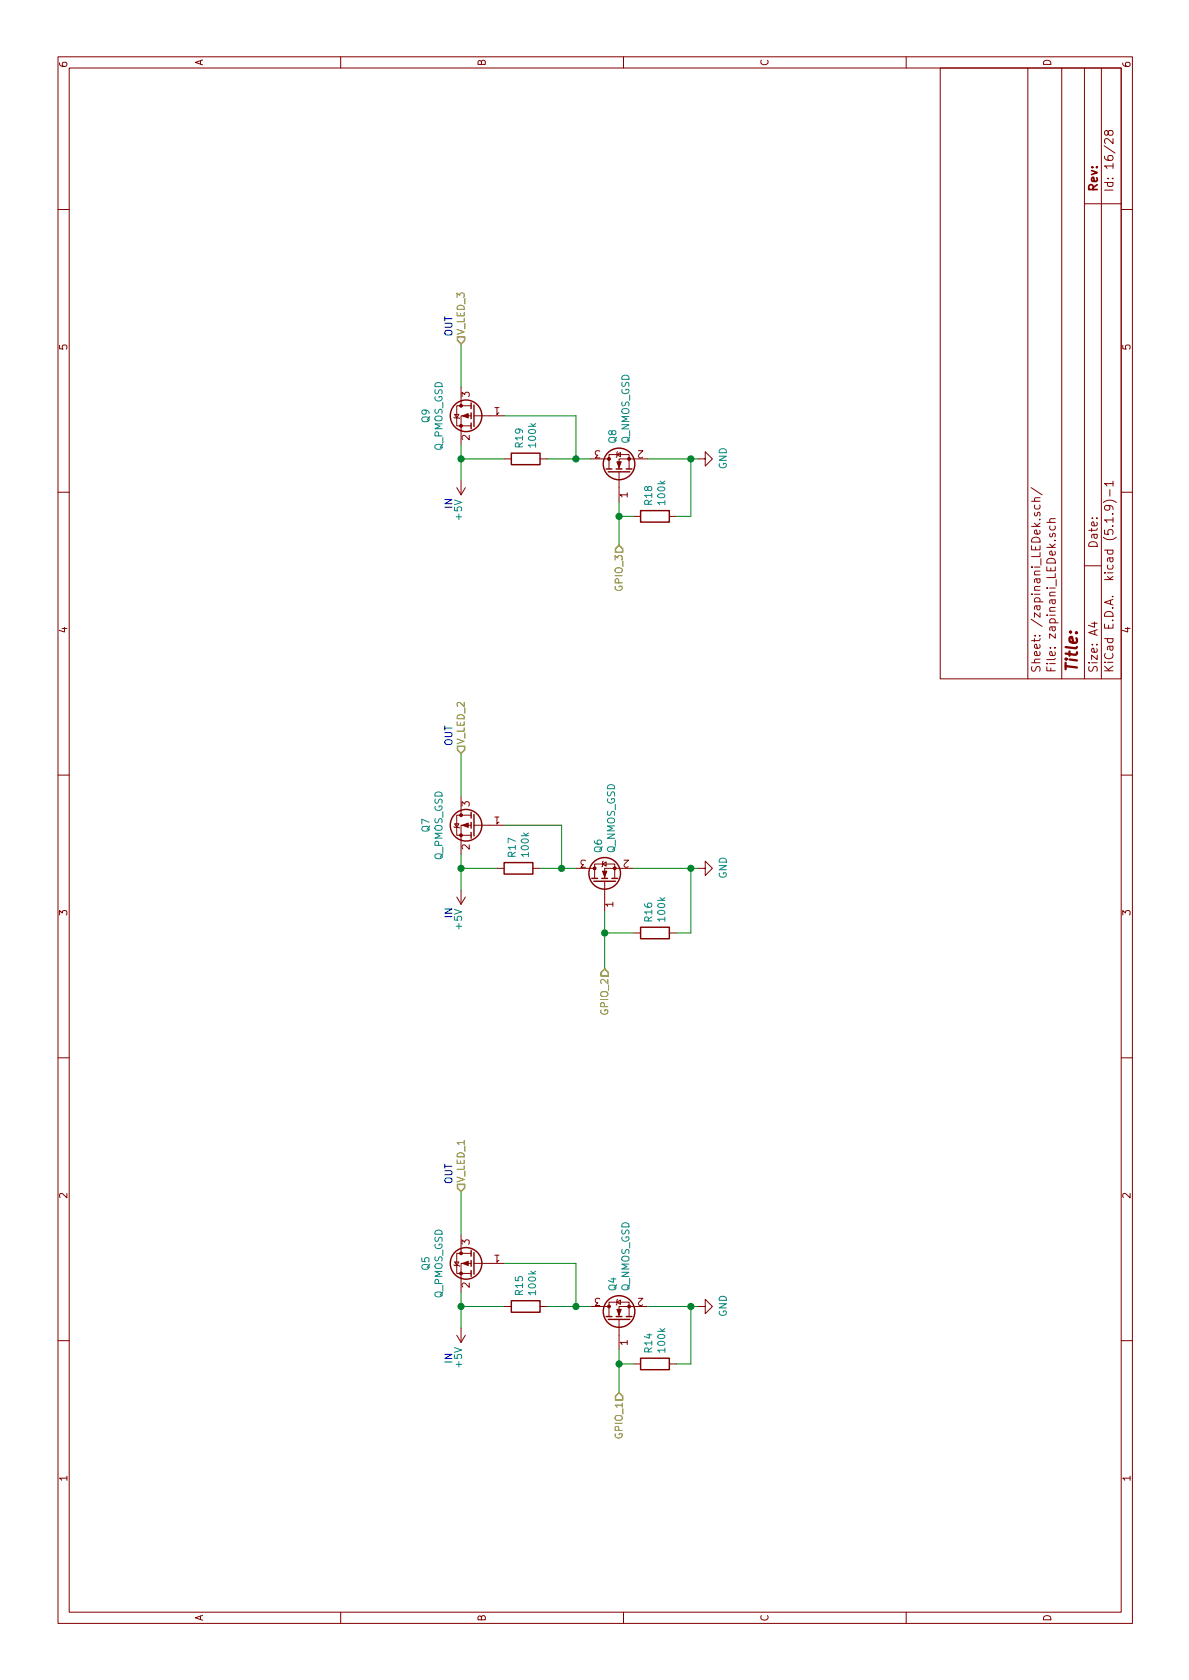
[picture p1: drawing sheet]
EESchema Schematic File Version 4
EELAYER 30 0
EELAYER END
$Descr A4 11693 8268
encoding utf-8
Sheet 16 28
Title ""
Date ""
Rev ""
Comp ""
Comment1 ""
Comment2 ""
Comment3 ""
Comment4 ""
$EndDescr
Text HLabel 3400 3200 2    50   Input ~ 0
V_LED_1
Text HLabel 2000 4300 0    50   Input ~ 0
GPIO_1
$Comp
L Device:R R?
U 1 1
P 2600 3650
AR Path="/5F8EC656" Ref="R?"  Part="1" 
AR Path="/5F7BA54B/5F8EC656" Ref="R15"  Part="1" 
AR Path="/5F7BA54B/5F7BCB45/5F8EC656" Ref="R?"  Part="1" 
AR Path="/5F7BA54B/5F7BCBA6/5F8EC656" Ref="R?"  Part="1" 
AR Path="/5F7BA54B/5F7BCC0A/5F8EC656" Ref="R?"  Part="1" 
AR Path="/5F7BA54B/5F7BCC69/5F8EC656" Ref="R?"  Part="1" 
F 0 "R15" H 2670 3696 50  0000 L CNN
F 1 "100k" H 2670 3605 50  0000 L CNN
F 2 "Resistor_SMD:R_0402_1005Metric" V 2530 3650 50  0001 C CNN
F 3 "~" H 2600 3650 50  0001 C CNN
F 4 "C25741" H 2600 3650 50  0001 C CNN "LCSC"
F 5 "0;0;0" H 2600 3650 50  0001 C CNN "JLCPCB_CORRECTION"
	1    2600 3650
	1    0    0    -1  
$EndComp
Wire Wire Line
	2450 3200 2600 3200
Wire Wire Line
	3100 3200 3400 3200
Text Notes 2200 3150 0    50   ~ 0
IN\n
Text Notes 3450 3150 0    50   ~ 0
OUT\n
Text HLabel 6450 3200 2    50   Input ~ 0
V_LED_2
Text HLabel 4950 4200 0    50   Input ~ 0
GPIO_2
Wire Wire Line
	5500 3200 5650 3200
Wire Wire Line
	6150 3200 6450 3200
Text Notes 5300 3150 0    50   ~ 0
IN\n
Text Notes 6500 3150 0    50   ~ 0
OUT\n
$Comp
L Device:R R?
U 1 1
P 5650 3600
AR Path="/5F8ECA6B" Ref="R?"  Part="1" 
AR Path="/5F7BA54B/5F8ECA6B" Ref="R17"  Part="1" 
AR Path="/5F7BA54B/5F7BCB45/5F8ECA6B" Ref="R?"  Part="1" 
AR Path="/5F7BA54B/5F7BCBA6/5F8ECA6B" Ref="R?"  Part="1" 
AR Path="/5F7BA54B/5F7BCC0A/5F8ECA6B" Ref="R?"  Part="1" 
AR Path="/5F7BA54B/5F7BCC69/5F8ECA6B" Ref="R?"  Part="1" 
F 0 "R17" H 5720 3646 50  0000 L CNN
F 1 "100k" H 5720 3555 50  0000 L CNN
F 2 "Resistor_SMD:R_0402_1005Metric" V 5580 3600 50  0001 C CNN
F 3 "~" H 5650 3600 50  0001 C CNN
F 4 "C25741" H 5650 3600 50  0001 C CNN "LCSC"
F 5 "0;0;0" H 5650 3600 50  0001 C CNN "JLCPCB_CORRECTION"
	1    5650 3600
	1    0    0    -1  
$EndComp
Wire Wire Line
	2900 4000 2600 4000
Wire Wire Line
	2600 4000 2600 3800
Wire Wire Line
	2900 3500 2900 4000
Wire Wire Line
	2600 3500 2600 3200
Connection ~ 2600 3200
Wire Wire Line
	2600 3200 2700 3200
$Comp
L power:GND #PWR0132
U 1 1
P 2600 4850
F 0 "#PWR0132" H 2600 4600 50  0001 C CNN
F 1 "GND" H 2605 4677 50  0000 C CNN
F 2 "" H 2600 4850 50  0001 C CNN
F 3 "" H 2600 4850 50  0001 C CNN
	1    2600 4850
	1    0    0    -1  
$EndComp
Wire Wire Line
	2600 4500 2600 4800
Wire Wire Line
	2600 4100 2600 4000
Connection ~ 2600 4000
Wire Wire Line
	2300 4300 2200 4300
$Comp
L Device:R R?
U 1 1
P 2200 4550
AR Path="/5FB73A34" Ref="R?"  Part="1" 
AR Path="/5F7BA54B/5FB73A34" Ref="R14"  Part="1" 
AR Path="/5F7BA54B/5F7BCB45/5FB73A34" Ref="R?"  Part="1" 
AR Path="/5F7BA54B/5F7BCBA6/5FB73A34" Ref="R?"  Part="1" 
AR Path="/5F7BA54B/5F7BCC0A/5FB73A34" Ref="R?"  Part="1" 
AR Path="/5F7BA54B/5F7BCC69/5FB73A34" Ref="R?"  Part="1" 
F 0 "R14" H 2270 4596 50  0000 L CNN
F 1 "100k" H 2270 4505 50  0000 L CNN
F 2 "Resistor_SMD:R_0402_1005Metric" V 2130 4550 50  0001 C CNN
F 3 "~" H 2200 4550 50  0001 C CNN
F 4 "C25741" H 2200 4550 50  0001 C CNN "LCSC"
F 5 "0;0;0" H 2200 4550 50  0001 C CNN "JLCPCB_CORRECTION"
	1    2200 4550
	1    0    0    -1  
$EndComp
Wire Wire Line
	2200 4400 2200 4300
Connection ~ 2200 4300
Wire Wire Line
	2200 4300 2000 4300
Wire Wire Line
	2200 4700 2200 4800
Wire Wire Line
	2200 4800 2600 4800
Connection ~ 2600 4800
Wire Wire Line
	2600 4800 2600 4850
Wire Wire Line
	5950 3900 5650 3900
Wire Wire Line
	5650 3900 5650 3750
Wire Wire Line
	5950 3500 5950 3900
Wire Wire Line
	5650 3450 5650 3200
Connection ~ 5650 3200
Wire Wire Line
	5650 3200 5750 3200
$Comp
L Device:R R?
U 1 1
P 5200 4550
AR Path="/5FB74D0A" Ref="R?"  Part="1" 
AR Path="/5F7BA54B/5FB74D0A" Ref="R16"  Part="1" 
AR Path="/5F7BA54B/5F7BCB45/5FB74D0A" Ref="R?"  Part="1" 
AR Path="/5F7BA54B/5F7BCBA6/5FB74D0A" Ref="R?"  Part="1" 
AR Path="/5F7BA54B/5F7BCC0A/5FB74D0A" Ref="R?"  Part="1" 
AR Path="/5F7BA54B/5F7BCC69/5FB74D0A" Ref="R?"  Part="1" 
F 0 "R16" H 5270 4596 50  0000 L CNN
F 1 "100k" H 5270 4505 50  0000 L CNN
F 2 "Resistor_SMD:R_0402_1005Metric" V 5130 4550 50  0001 C CNN
F 3 "~" H 5200 4550 50  0001 C CNN
F 4 "C25741" H 5200 4550 50  0001 C CNN "LCSC"
F 5 "0;0;0" H 5200 4550 50  0001 C CNN "JLCPCB_CORRECTION"
	1    5200 4550
	1    0    0    -1  
$EndComp
Wire Wire Line
	5650 4000 5650 3900
Connection ~ 5650 3900
Wire Wire Line
	5350 4200 5200 4200
Wire Wire Line
	5200 4400 5200 4200
Connection ~ 5200 4200
Wire Wire Line
	5200 4200 4950 4200
$Comp
L power:GND #PWR0133
U 1 1
P 5650 4850
F 0 "#PWR0133" H 5650 4600 50  0001 C CNN
F 1 "GND" H 5655 4677 50  0000 C CNN
F 2 "" H 5650 4850 50  0001 C CNN
F 3 "" H 5650 4850 50  0001 C CNN
	1    5650 4850
	1    0    0    -1  
$EndComp
Wire Wire Line
	5650 4850 5650 4800
Wire Wire Line
	5200 4700 5200 4800
Wire Wire Line
	5200 4800 5650 4800
Connection ~ 5650 4800
Wire Wire Line
	5650 4800 5650 4400
Text HLabel 9300 3200 2    50   Input ~ 0
V_LED_3
Text HLabel 7900 4300 0    50   Input ~ 0
GPIO_3
$Comp
L Device:R R?
U 1 1
P 8500 3650
AR Path="/5FB8D0AF" Ref="R?"  Part="1" 
AR Path="/5F7BA54B/5FB8D0AF" Ref="R19"  Part="1" 
AR Path="/5F7BA54B/5F7BCB45/5FB8D0AF" Ref="R?"  Part="1" 
AR Path="/5F7BA54B/5F7BCBA6/5FB8D0AF" Ref="R?"  Part="1" 
AR Path="/5F7BA54B/5F7BCC0A/5FB8D0AF" Ref="R?"  Part="1" 
AR Path="/5F7BA54B/5F7BCC69/5FB8D0AF" Ref="R?"  Part="1" 
F 0 "R19" H 8570 3696 50  0000 L CNN
F 1 "100k" H 8570 3605 50  0000 L CNN
F 2 "Resistor_SMD:R_0402_1005Metric" V 8430 3650 50  0001 C CNN
F 3 "~" H 8500 3650 50  0001 C CNN
F 4 "C25741" H 8500 3650 50  0001 C CNN "LCSC"
F 5 "0;0;0" H 8500 3650 50  0001 C CNN "JLCPCB_CORRECTION"
	1    8500 3650
	1    0    0    -1  
$EndComp
Wire Wire Line
	9000 3200 9300 3200
Text Notes 8150 3150 0    50   ~ 0
IN\n
Text Notes 9350 3150 0    50   ~ 0
OUT\n
Wire Wire Line
	8800 4000 8500 4000
Wire Wire Line
	8500 4000 8500 3800
Wire Wire Line
	8800 3500 8800 4000
Wire Wire Line
	8500 3500 8500 3200
Connection ~ 8500 3200
Wire Wire Line
	8500 3200 8600 3200
$Comp
L power:GND #PWR0134
U 1 1
P 8500 4850
F 0 "#PWR0134" H 8500 4600 50  0001 C CNN
F 1 "GND" H 8505 4677 50  0000 C CNN
F 2 "" H 8500 4850 50  0001 C CNN
F 3 "" H 8500 4850 50  0001 C CNN
	1    8500 4850
	1    0    0    -1  
$EndComp
Wire Wire Line
	8500 4500 8500 4800
Wire Wire Line
	8500 4100 8500 4000
Connection ~ 8500 4000
Wire Wire Line
	8200 4300 8100 4300
$Comp
L Device:R R?
U 1 1
P 8100 4550
AR Path="/5FB8D0D7" Ref="R?"  Part="1" 
AR Path="/5F7BA54B/5FB8D0D7" Ref="R18"  Part="1" 
AR Path="/5F7BA54B/5F7BCB45/5FB8D0D7" Ref="R?"  Part="1" 
AR Path="/5F7BA54B/5F7BCBA6/5FB8D0D7" Ref="R?"  Part="1" 
AR Path="/5F7BA54B/5F7BCC0A/5FB8D0D7" Ref="R?"  Part="1" 
AR Path="/5F7BA54B/5F7BCC69/5FB8D0D7" Ref="R?"  Part="1" 
F 0 "R18" H 8170 4596 50  0000 L CNN
F 1 "100k" H 8170 4505 50  0000 L CNN
F 2 "Resistor_SMD:R_0402_1005Metric" V 8030 4550 50  0001 C CNN
F 3 "~" H 8100 4550 50  0001 C CNN
F 4 "C25741" H 8100 4550 50  0001 C CNN "LCSC"
F 5 "0;0;0" H 8100 4550 50  0001 C CNN "JLCPCB_CORRECTION"
	1    8100 4550
	1    0    0    -1  
$EndComp
Wire Wire Line
	8100 4400 8100 4300
Connection ~ 8100 4300
Wire Wire Line
	8100 4300 7900 4300
Wire Wire Line
	8100 4700 8100 4800
Wire Wire Line
	8100 4800 8500 4800
Connection ~ 8500 4800
Wire Wire Line
	8500 4800 8500 4850
$Comp
L power:+5V #PWR0131
U 1 1
P 2450 3200
F 0 "#PWR0131" H 2450 3050 50  0001 C CNN
F 1 "+5V" V 2465 3328 50  0000 L CNN
F 2 "" H 2450 3200 50  0001 C CNN
F 3 "" H 2450 3200 50  0001 C CNN
	1    2450 3200
	0    -1   -1   0   
$EndComp
$Comp
L power:+5V #PWR0215
U 1 1
P 5500 3200
F 0 "#PWR0215" H 5500 3050 50  0001 C CNN
F 1 "+5V" V 5515 3328 50  0000 L CNN
F 2 "" H 5500 3200 50  0001 C CNN
F 3 "" H 5500 3200 50  0001 C CNN
	1    5500 3200
	0    -1   -1   0   
$EndComp
Wire Wire Line
	8350 3200 8500 3200
$Comp
L power:+5V #PWR0216
U 1 1
P 8350 3200
F 0 "#PWR0216" H 8350 3050 50  0001 C CNN
F 1 "+5V" V 8365 3328 50  0000 L CNN
F 2 "" H 8350 3200 50  0001 C CNN
F 3 "" H 8350 3200 50  0001 C CNN
	1    8350 3200
	0    -1   -1   0   
$EndComp
$Comp
L Device:Q_PMOS_GSD Q5
U 1 1
P 2900 3300
F 0 "Q5" V 3242 3300 50  0000 C CNN
F 1 "Q_PMOS_GSD" V 3151 3300 50  0000 C CNN
F 2 "Package_TO_SOT_SMD:SOT-23" H 3100 3400 50  0001 C CNN
F 3 "~" H 2900 3300 50  0001 C CNN
F 4 "C10487" H 2900 3300 50  0001 C CNN "LCSC"
F 5 "0;0;180" H 2900 3300 50  0001 C CNN "JLCPCB_CORRECTION"
	1    2900 3300
	0    1    -1   0   
$EndComp
$Comp
L Device:Q_PMOS_GSD Q7
U 1 1
P 5950 3300
F 0 "Q7" V 6292 3300 50  0000 C CNN
F 1 "Q_PMOS_GSD" V 6201 3300 50  0000 C CNN
F 2 "Package_TO_SOT_SMD:SOT-23" H 6150 3400 50  0001 C CNN
F 3 "~" H 5950 3300 50  0001 C CNN
F 4 "C10487" H 5950 3300 50  0001 C CNN "LCSC"
F 5 "0;0;180" H 5950 3300 50  0001 C CNN "JLCPCB_CORRECTION"
	1    5950 3300
	0    1    -1   0   
$EndComp
$Comp
L Device:Q_PMOS_GSD Q9
U 1 1
P 8800 3300
F 0 "Q9" V 9142 3300 50  0000 C CNN
F 1 "Q_PMOS_GSD" V 9051 3300 50  0000 C CNN
F 2 "Package_TO_SOT_SMD:SOT-23" H 9000 3400 50  0001 C CNN
F 3 "~" H 8800 3300 50  0001 C CNN
F 4 "C10487" H 8800 3300 50  0001 C CNN "LCSC"
F 5 "0;0;180" H 8800 3300 50  0001 C CNN "JLCPCB_CORRECTION"
	1    8800 3300
	0    1    -1   0   
$EndComp
$Comp
L Device:Q_NMOS_GSD Q4
U 1 1
P 2500 4300
F 0 "Q4" H 2704 4346 50  0000 L CNN
F 1 "Q_NMOS_GSD" H 2704 4255 50  0000 L CNN
F 2 "Package_TO_SOT_SMD:SOT-23" H 2700 4400 50  0001 C CNN
F 3 "~" H 2500 4300 50  0001 C CNN
F 4 "C8545" H 2500 4300 50  0001 C CNN "LCSC"
F 5 "0;0;180" H 2500 4300 50  0001 C CNN "JLCPCB_CORRECTION"
	1    2500 4300
	1    0    0    -1  
$EndComp
$Comp
L Device:Q_NMOS_GSD Q6
U 1 1
P 5550 4200
F 0 "Q6" H 5754 4246 50  0000 L CNN
F 1 "Q_NMOS_GSD" H 5754 4155 50  0000 L CNN
F 2 "Package_TO_SOT_SMD:SOT-23" H 5750 4300 50  0001 C CNN
F 3 "~" H 5550 4200 50  0001 C CNN
F 4 "C8545" H 5550 4200 50  0001 C CNN "LCSC"
F 5 "0;0;180" H 5550 4200 50  0001 C CNN "JLCPCB_CORRECTION"
	1    5550 4200
	1    0    0    -1  
$EndComp
$Comp
L Device:Q_NMOS_GSD Q8
U 1 1
P 8400 4300
F 0 "Q8" H 8604 4346 50  0000 L CNN
F 1 "Q_NMOS_GSD" H 8604 4255 50  0000 L CNN
F 2 "Package_TO_SOT_SMD:SOT-23" H 8600 4400 50  0001 C CNN
F 3 "~" H 8400 4300 50  0001 C CNN
F 4 "C8545" H 8400 4300 50  0001 C CNN "LCSC"
F 5 "0;0;180" H 8400 4300 50  0001 C CNN "JLCPCB_CORRECTION"
	1    8400 4300
	1    0    0    -1  
$EndComp
$EndSCHEMATC
